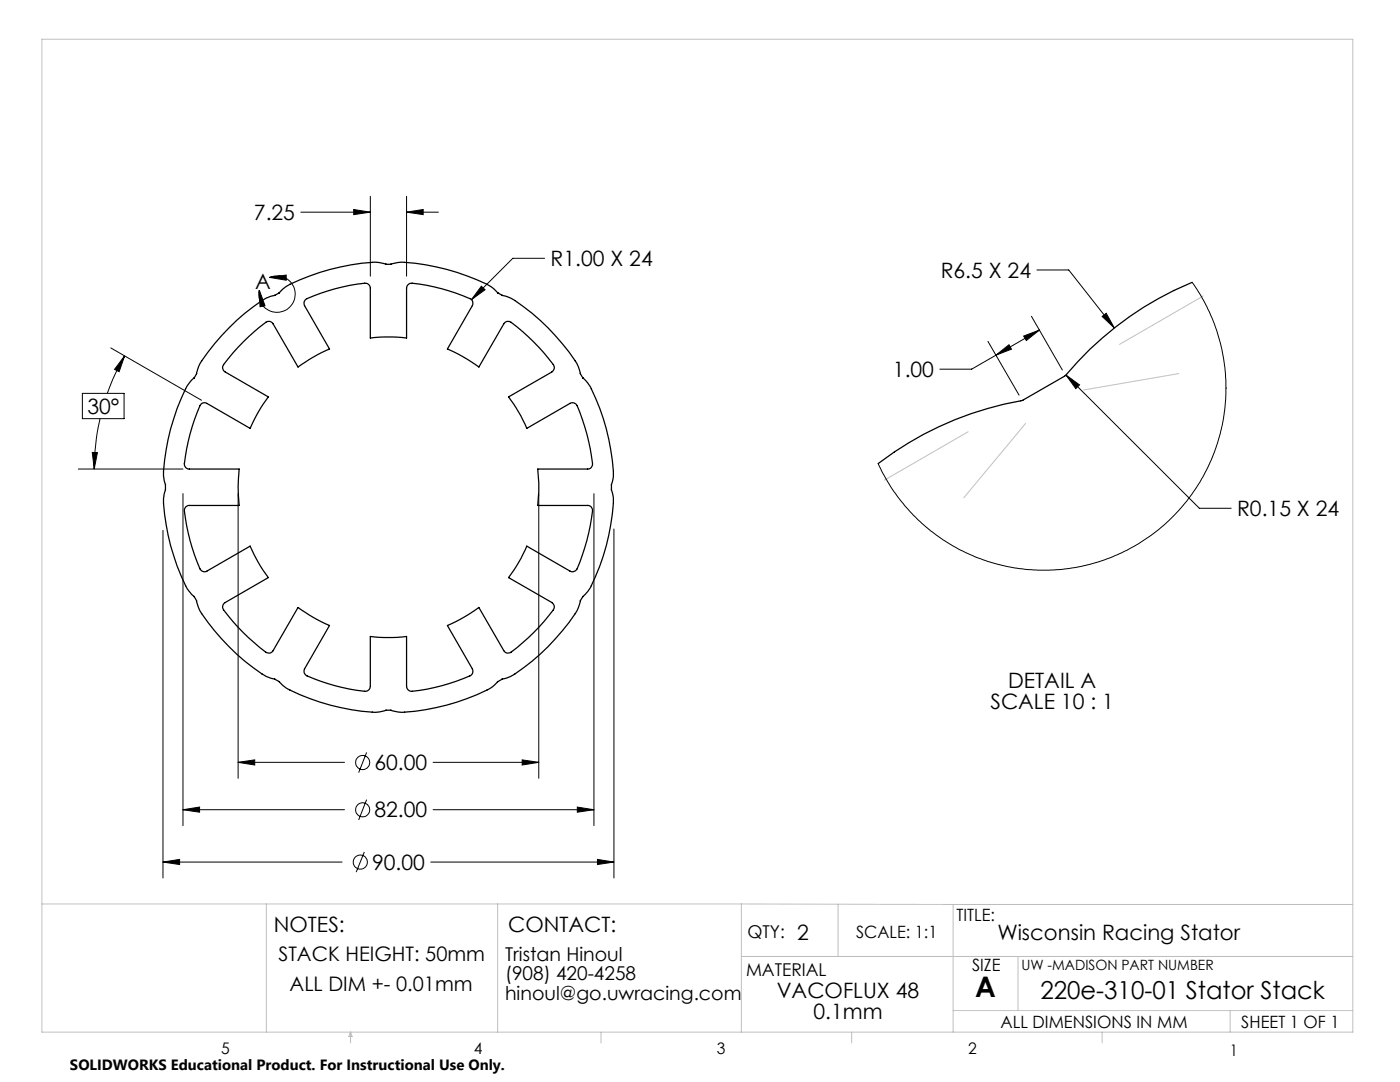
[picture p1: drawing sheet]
<svg xmlns="http://www.w3.org/2000/svg" width="279mm" height="216mm" viewBox="0 0 279 216" stroke-linecap="round" stroke-linejoin="round" font-family="sans-serif">
<g fill="none" stroke="#c0c0c0" stroke-width=".2">
<path d="M8.4 7.8h261.6v198.2h-261.6zM240.1 59.1l-16.7 9.6M235.3 74.5l-19 3.3M193.2 86.1l-16.7 9.7M204.7 84.5l-12.4 14.8M8.4 180.4h139.6M53.2 180.4v25.6M99.3 180.4v25.6M148 180.4v25.6M148 190.9h122M148 180.4l42.2 .1M167.3 180.4v10.5"/>
<path d="M190.2 180.5v25.5M190.2 180.5h79.8M203.2 190.9v10.7M70 206v2.1M70 206l.3 .8h-.7zM119.9 206v2.1M170 206v2.1M190.2 201.6h79.8M220 206v2.1M245.5 201.6v4.4"/>
</g>
<g fill="none" stroke="#000" stroke-width=".2">
<path d="M73.9 39.2v15.9M81.1 39.2v15.9M51.8 57.9l1.1 3.1-1 .2zM53.8 55.4a3.6 3.6 0 0 1 5 2.5 3.6 3.6 0 0 1-3.5 4.4 3.6 3.6 0 0 1-3.5-4.4M53.8 55.4l3.3-.5v1zM60 42.3h13.9M70.6 41.8l3.3 .5-3.3 .5zM81.1 42.3h6.4M81.1 42.3l3.4-.5v1zM96.1 57.1l.7 .7-2.7 2zM108.7 51.5h-6.4l-8.2 8.3M206.9 53.9h6.4l9.1 11.5"/>
<path d="M237.9 56.3l2.1 3.2a36.3 36.3 0 0 1-15.2 50.3 36.3 36.3 0 0 1-49.5-17.3M16.4 78.5h8.4v5h-8.4zM22.1 69.4l18.1 10.5M24.9 71l-1.1 3.2-.9-.5zM24.9 71a44.8 44.8 0 0 0-3.5 7.5M197.2 68.1l6.2 10.7M198.8 70.9l-4.9 2.8h-6.3M198.8 70.9l2.6-2.1 .5 .9zM204.3 67.1l3.1-1.2-2.6 2zM205.8 63.1l6.2 10.7M207.4 65.9l-8.6 5M212.7 74.8l2.7 2-.7 .7z"/>
<path d="M212.7 74.8l26.7 26.6h6.3M220 63.1l.8-.6 1.6 2.9zM15.6 93.6h20.9M18.4 90.3h1l-.6 3.3zM20 83.5a48.5 48.5 0 0 0-1.2 10.1M36.5 98.5v66.2M47.5 98.5v56.8M107.5 98.5v56.8M118.5 98.5v66.2M32.5 105.8v69.4M122.5 105.6v69.6M47.5 152.1l3.3-.5v1z"/>
<path d="M47.5 152.1h21.3M73.2 150.1l-1.6 4.1M73.2 159.6l-1.6 4M86.4 152.1h21.1M104.2 151.6l3.3 .5-3.3 .5zM32.5 172h35.8M32.5 172l3.3-.5v1zM36.5 161.6l3.3-.6v1.1zM36.5 161.6h32.3M72.7 170l-1.6 4M86 172h36.5M86.4 161.6h32.1"/>
<path d="M115.2 161l3.3 .6-3.3 .5zM119.2 171.5l3.3 .5-3.3 .5z"/>
<circle cx="72.4" cy="152.1" r="1.42"/>
<circle cx="71.9" cy="172" r="1.4"/>
<circle cx="72.4" cy="161.6" r="1.41"/>
</g>
<g fill="#000">
<path d="M51.8 57.9l1.1 3.1-1 .2zM53.8 55.4l3.3-.5v1z"/>
<path d="M24.9 71l-1.1 3.2-.9-.5zM18.4 90.3h1l-.6 3.3zM96.1 57.1l-2 2.7 2.7-2zM32.5 172l3.3-.5v1zM119.2 171.5l3.3 .5-3.3 .5zM47.5 152.1l3.3-.5v1zM104.2 151.6l3.3 .5-3.3 .5zM70.6 41.8l3.3 .5-3.3 .5zM81.1 42.3l3.4-.5v1zM36.5 161.6l3.3-.6v1.1zM115.2 161l3.3 .6-3.3 .5zM220 63.1l2.4 2.3-1.6-2.9zM212.7 74.8l2 2.7 .7-.7z"/>
<path d="M198.8 70.9l2.6-2.1 .5 .9zM204.3 67.1l3.1-1.2-2.6 2z"/>
</g>
<path d="M237.9 56.3a66.2 66.2 0 0 0-25.4 18.7l-8.3 4.8a69.4 69.4 0 0 0-28.9 12.7M45.7 65.4a37.7 37.7 0 0 1 7.5-6l1.7-.5 .8-.4 1.3-1.2a42.3 42.3 0 0 1 18.3-4.9l1.7 .3h1l1.7-.3a42.3 42.3 0 0 1 18.4 4.9l1.2 1.2 .9 .4 1.4 .4a39.9 39.9 0 0 1 13.8 13.9l.4 1.4 .5 .8a6.2 6.2 0 0 1 1.7 2.2 41.8 41.8 0 0 1 4.4 17.8l-.4 1.3v1.1a5.9 5.9 0 0 1 .4 2.6 40.6 40.6 0 0 1-5.1 17.6l-1 1-.5 .9-.4 1.3a39.9 39.9 0 0 1-13.8 13.9l-1.4 .4-.9 .5a5.6 5.6 0 0 1-2.1 1.7 40.4 40.4 0 0 1-17.8 4.4l-1.4-.4h-1l-1.7 .4a41.1 41.1 0 0 1-18.6-5.1l-1-1-.8-.5-1.7-.5a42.6 42.6 0 0 1-13.4-13.4l-.6-1.7-.4-.8-1.2-1.3a41.7 41.7 0 0 1-5-18.4l.4-1.6v-1.1l-.4-1.7a41.7 41.7 0 0 1 5-18.3l1.2-1.3 .4-.8 .4-1.4 .7-1.2a45.8 45.8 0 0 1 5.4-6.6zM48.5 68.2l2.2-2 2.4-1.9a.96 .96 0 0 1 1.4 .3l5 8.6 3-1.9 3.3-1.7-5-8.6a1 1 0 0 1 .5-1.4 35.9 35.9 0 0 1 11.9-3l.5 .3 .2 .6v10l2.7-.3 4.5 .3v-10a1.03 1.03 0 0 1 1.2-1 36 36 0 0 1 11.8 3.3l.3 .6-.1 .6-5 8.6 3.2 1.7 3.1 1.9 4.9-8.6a.96 .96 0 0 1 1.5-.3 37.2 37.2 0 0 1 8.6 8.8l-.1 .7-.4 .4-8.6 5 2.5 3.8 1.1 2.5 8.6-5a1 1 0 0 1 1.5 .5 38.5 38.5 0 0 1 3 11.9l-.3 .5-.4 .2h-10.2l.2 2.7-.2 4.6h10a.97 .97 0 0 1 1 1.1 37.7 37.7 0 0 1-3.4 11.8l-.5 .3h-.5l-8.8-5.1-1.1 2.4-2.5 3.9 8.6 4.9a1.04 1.04 0 0 1 .3 1.5 41.2 41.2 0 0 1-8.6 8.5l-.6 .1-.6-.3-5-8.8a31.9 31.9 0 0 1-6.3 3.6l5 8.7v.8l-.3 .5a36.1 36.1 0 0 1-12.2 3.1l-.4-.4-.3-.6v-9.9l-2.7 .2-4.5-.2v9.9a1.03 1.03 0 0 1-1.1 1 36 36 0 0 1-11.9-3.3l-.2-.5 .1-.6 5-8.7-3.3-1.6-3-2-5 8.6a.96 .96 0 0 1-1.4 .3 37.2 37.2 0 0 1-8.6-8.8v-.6l.4-.5 8.7-4.9-2.1-3.1-1.6-3.2-8.6 4.9a1.02 1.02 0 0 1-1.4-.4 37.4 37.4 0 0 1-3.1-11.9l.2-.4 .6-.3h10.1l-.2-3.7 .2-3.6h-9.9a.97 .97 0 0 1-1-1.1 36.9 36.9 0 0 1 3.3-11.9l.4-.2h.6l8.8 5.1 1.6-3.3 2.1-3-8.7-5a1.01 1.01 0 0 1-.3-1.5l1.9-2.3z" fill="none" stroke="#000" stroke-width=".25"/>
<text font-size="5.6" x="194.6" y="199">A</text>
<text font-size="4.9" x="207.6" y="199.4">220e-310-01 Stator Stack</text>
<g font-size="4.2">
<text x="50.7" y="43.9">7.25</text>
<text x="109.9" y="53.1">R1.00 X 24</text>
<text x="50.9" y="57.7">A</text>
<text x="187.7" y="55.5">R6.5 X 24</text>
<text x="178.2" y="75.2">1.00</text>
<text x="17.4" y="82.6">30°</text>
<text x="246.9" y="103">R0.15 X 24</text>
<text x="201.2" y="137.3">DETAIL A</text>
<text x="197.7" y="141.5">SCALE 10 : 1</text>
<text x="74.7" y="153.7">60.00</text>
<text x="74.7" y="163.1">82.00</text>
<text x="74.3" y="173.6">90.00</text>
<text x="54.6" y="185.9">NOTES:</text>
<text x="101.4" y="185.9">CONTACT:</text>
<text x="159.1" y="187.5">2</text>
<text x="199" y="187.6">Wisconsin Racing Stator</text>
<text x="155" y="199.2">VACOFLUX 48</text>
<text x="162.3" y="203.4">0.1mm</text>
</g>
<g font-size="4">
<text x="55.6" y="191.8">STACK HEIGHT: 50mm</text>
<text x="57.8" y="197.7">ALL DIM +- 0.01mm</text>
</g>
<g font-size="3.8">
<text x="100.8" y="191.8">Tristan Hinoul</text>
<text x="100.8" y="195.6">(908) 420-4258</text>
<text x="100.8" y="199.5">hinoul@go.uwracing.com</text>
</g>
<g font-size="3.5">
<text x="149.2" y="187.2">QTY:</text>
<text x="148.9" y="194.7">MATERIAL</text>
</g>
<g font-size="3.4">
<text x="190.9" y="183.8">TITLE:</text>
<text x="170.9" y="187.2">SCALE: 1:1</text>
<text x="194" y="193.8">SIZE</text>
<text x="199.7" y="205.1">ALL DIMENSIONS IN MM</text>
<text x="247.7" y="205.1">SHEET 1 OF 1</text>
</g>
<g font-size="3.2">
<text x="44.2" y="210.4">5</text>
<text x="94.6" y="210.3">4</text>
<text x="143.1" y="210.4">3</text>
<text x="193.2" y="210.3">2</text>
<text x="245.4" y="210.6">1</text>
</g>
<text font-size="3" x="14" y="213.5">SOLIDWORKS Educational Product. For Instructional Use Only.</text>
<text font-size="2.8" x="203.8" y="193.5">UW -MADISON PART NUMBER</text>
</svg>
